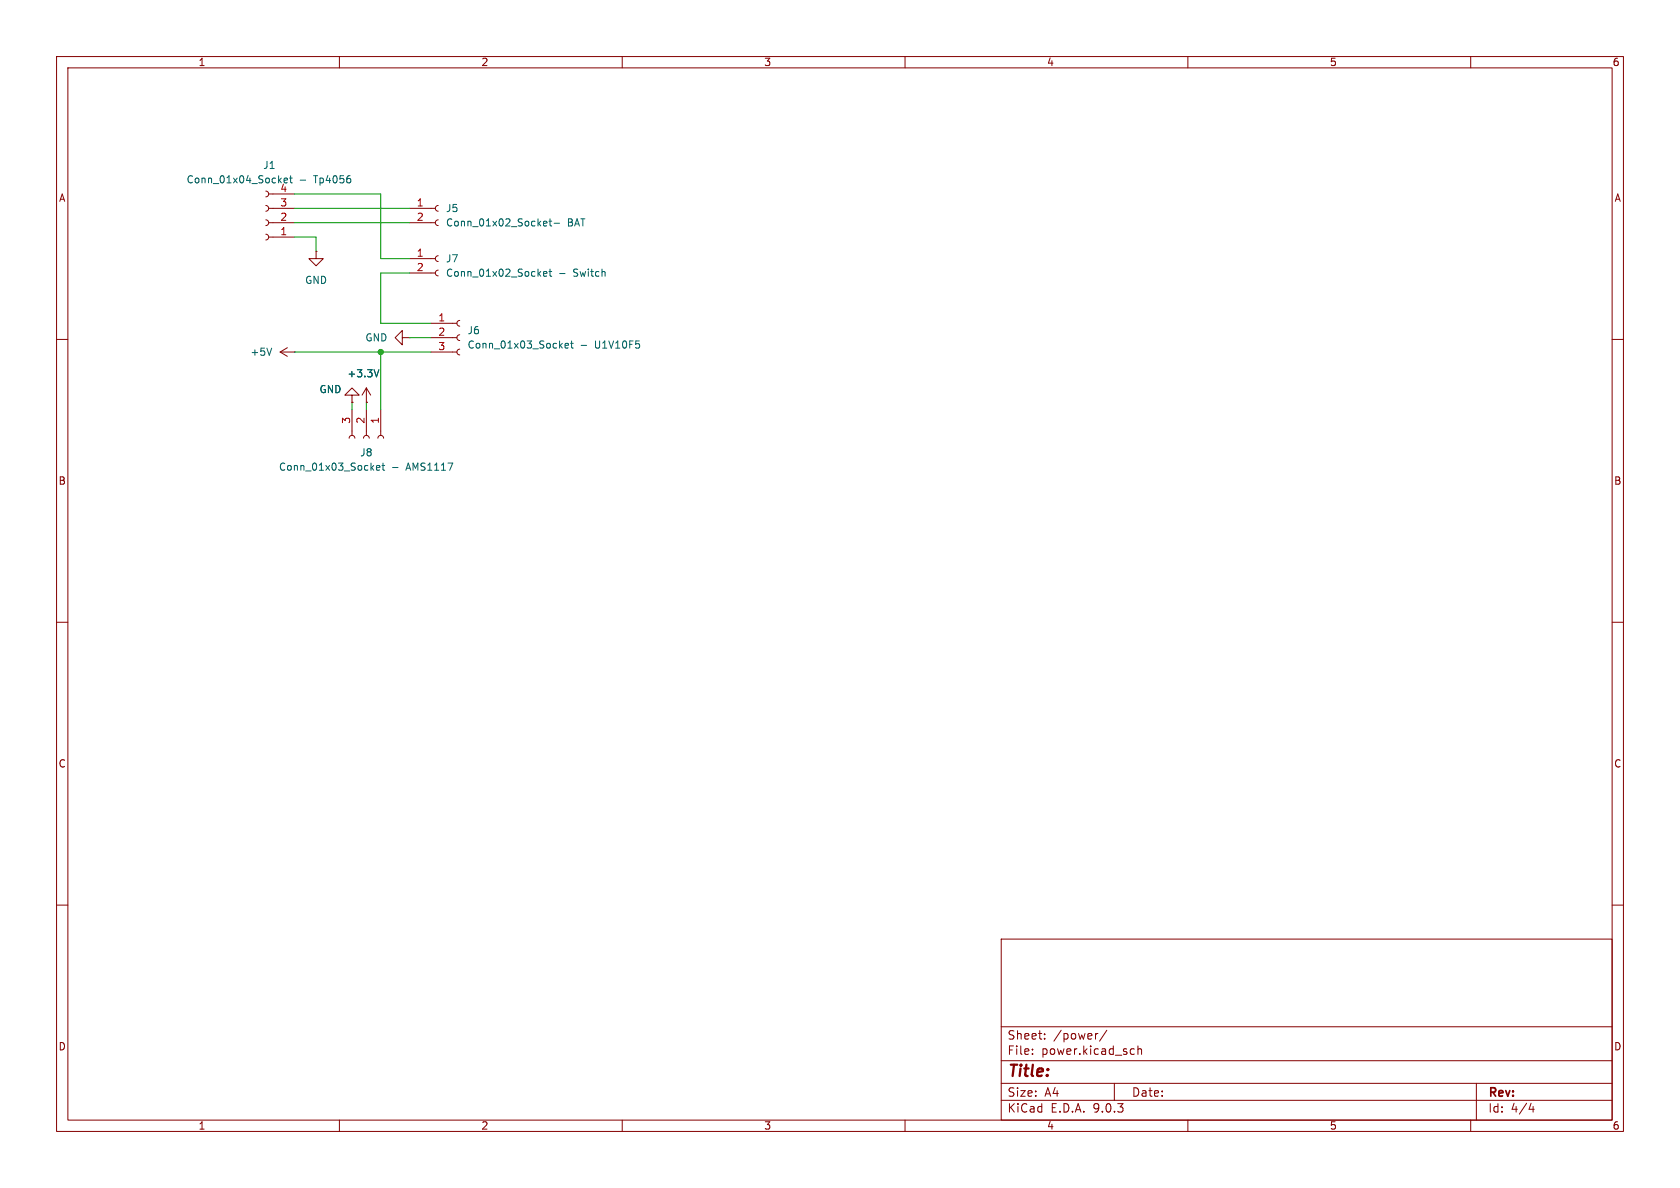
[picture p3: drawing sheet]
<svg xmlns="http://www.w3.org/2000/svg" width="297mm" height="210mm" viewBox="0 0 297 210" stroke-linecap="round" stroke-linejoin="round" font-family="sans-serif">
<g fill="none" stroke="#840000" stroke-width=".18">
<path d="M10 10h277v190h-277zM12 12h273v186h-273zM60 10v2M110 10v2M160 10v2M210 10v2M260 10v2M47 38.9l.3 .1 .2 .4-.2 .3-.3 .2M47 36.3l.3 .2 .2 .3-.2 .4-.3 .1M47 33.8l.3 .1 .2 .4-.2 .3-.3 .2M47.5 39.4h4.6M47.5 36.8h4.6"/>
<path d="M47.5 34.3h4.6M72.4 39.4h4.6M72.4 36.8h4.6M77.5 36.3l-.4 .2-.1 .3 .1 .4 .4 .1M77.5 38.9l-.4 .1-.1 .4 .1 .3 .4 .2M47 41.4l.3 .2 .2 .3-.2 .4-.3 .1M47.5 41.9h4.6M55.9 44.5v1.2h1.2l-1.2 1.3-1.3-1.3h1.3M55.9 44.5h.1M71.1 59.7v-1.3l-1.3 1.3 1.3 1.3v-1.3h1.3M72.4 59.7h.1M72.4 45.7h4.6"/>
<path d="M72.4 48.3h4.6M76.2 57.2h4.6M76.2 59.7h4.6M77.5 45.2l-.4 .2-.1 .3 .1 .4 .4 .1M77.5 47.8l-.4 .1-.1 .4 .1 .3 .4 .2M81.3 56.6l-.4 .2-.1 .4 .1 .3 .4 .2M81.3 59.2l-.4 .1-.1 .4 .1 .3 .4 .2M10 60h2M49.5 62.2l1.3 .8M49.5 62.2h2.6M50.8 61.5l-1.3 .7M52.1 62.2h.1"/>
<path d="M61.7 77.5l.2-.4 .3-.1 .4 .1 .1 .4M62.2 69.9h1.3l-1.3-1.3-1.2 1.3h1.2v1.2M62.2 71.1h.1M62.2 72.4v4.6M64.3 77.5l.1-.4 .4-.1 .3 .1 .2 .4M64.8 71.1h.1M64.8 68.6l-.8 1.3M64.8 68.6l.7 1.3M64.8 68.6v2.5M64.8 72.4v4.6M66.8 77.5l.1-.4 .4-.1 .4 .1 .1 .4M67.3 72.4v4.6"/>
<path d="M76.2 62.2h4.6M81.3 61.7l-.4 .2-.1 .3 .1 .4 .4 .1M285 60h2M10 110h2M285 110h2M10 160h2M177 166h108v32h-108zM285 160h2M60 198v2M110 198v2M160 198v2M177 194.5h108"/>
<path d="M177 191.5h108M177 187.5h108M177 181.5h108M182.5 186.3v.1M182.5 185.5v.1M184.7 183.6v.1M184.7 182.8v.1M194.1 182.7l-.3 .1M195.7 182.1l-1.3 2M197 191.5v3M200.1 185.4l.4 .1M200.5 186.3l-.4 .1"/>
<path d="M201.2 185.5l.2-.1 .3 .1 .1 .9M201.2 184.9v1.5M210 198v2M260 198v2M261 191.5v6.5M270.7 195l-.4 1.1h.9M271 195.6v1"/>
</g>
<g fill="none" stroke="#006464" stroke-width=".18">
<path d="M50.2 31.9l.6-.1v-.3h-.5v.8M51.2 31.5h.5M51.4 31.1v1l.3 .2M53.1 31.8h.9M96.3 39.1l.3 .1 .1 .2-.6 .1M96.6 39.9h-.3M97.1 39.1h.4M97.2 38.7v1.1l.3 .1M98 39.5h.9M96.1 48.4l.6-.1-.1-.2-.3-.1-.2 .2v.6h.5M97.1 48h.4M97.2 47.6v1.1l.3 .1"/>
<path d="M98.9 48.4h1M48 61.5l-.4 1.3M67 65.3l-.4 1.3M99.9 61.1l.6-.1-.1-.2-.3-.1-.2 .2 .1 .6h.4M100.9 60.7h.4M101 60.3v1.1l.3 .1M102.7 61.1h1M66.6 82.7l.6-.1-.1-.3h-.4l-.1 .2v.6h.5M67.5 82.3h.5M67.7 81.9v1l.3 .2M69.4 82.6h1"/>
</g>
<path d="M52.1 34.3h15.2v11.4h5.1M52.1 36.8h20.3M52.1 39.4h20.3M52.1 41.9h3.8v2.6M72.4 48.3h-5.1v8.9h8.9M72.4 59.7h3.8M52.1 62.2h24.1M62.2 71.1v1.3M64.8 71.1v1.3M67.3 62.2v10.2" fill="none" stroke="#009600" stroke-width=".18"/>
<circle cx="67.3" cy="62.2" r=".46" fill="#009600" stroke="#009600" stroke-width=".18"/>
<text font-size="2.8" fill="#840000" x="178" y="190.9">Title:</text>
<g font-size="2.1" fill="#840000">
<text x="178" y="184">Sheet:</text>
<text x="186.2" y="184">/power/</text>
<text x="178" y="186.7">File:</text>
<text x="184.1" y="186.7">power.kicad_sch</text>
<text x="178" y="196.9">KiCad</text>
<text x="178" y="194.1">Size:</text>
<text x="184.7" y="194.1">A4</text>
<text x="185.7" y="196.9">E.D.A.</text>
<text x="193.3" y="196.9">9.0.3</text>
<text x="200" y="194.1">Date:</text>
<text x="263" y="194.3">Rev:</text>
<text x="263" y="196.9">Id:</text>
<text x="267.1" y="196.9">4/4</text>
</g>
<g font-size="1.8" fill="#840000">
<text x="35" y="11.9">1</text>
<text x="85" y="11.9">2</text>
<text x="135" y="11.9">3</text>
<text x="185" y="11.9">4</text>
<text x="235" y="11.9">5</text>
<text x="285" y="11.9">6</text>
<text x="10.3" y="35.9">A</text>
<text x="285.3" y="35.9">A</text>
<text x="10.3" y="85.9">B</text>
<text x="285.3" y="85.9">B</text>
<text x="10.3" y="135.9">C</text>
<text x="285.3" y="135.9">C</text>
<text x="10.3" y="185.9">D</text>
<text x="285.3" y="185.9">D</text>
<text x="35" y="199.9">1</text>
<text x="85" y="199.9">2</text>
<text x="135" y="199.9">3</text>
<text x="185" y="199.9">4</text>
<text x="235" y="199.9">5</text>
<text x="285" y="199.9">6</text>
</g>
<g font-size="1.8" fill="#006464">
<text x="32.9" y="32.6">Conn_01x04_Socket</text>
<text x="46.4" y="30.1">J1</text>
<text x="49.5" y="34">4</text>
<text x="55.6" y="32.6">Tp4056</text>
<text x="78.7" y="37.7">J5</text>
<text x="78.7" y="40.2">Conn_01x02_Socket-</text>
<text x="100.3" y="40.2">BAT</text>
<text x="78.7" y="46.6">J7</text>
<text x="53.8" y="50.4">GND</text>
<text x="78.7" y="49.1">Conn_01x02_Socket</text>
<text x="101.5" y="49.1">Switch</text>
<text x="82.6" y="59.3">J6</text>
<text x="44.2" y="63.1">+5V</text>
<text x="64.5" y="60.6">GND</text>
<text x="82.6" y="61.8">Conn_01x03_Socket</text>
<text x="105.3" y="61.8">U1V10F5</text>
<text x="56.4" y="69.7">GND</text>
<text x="61.3" y="66.9">+3.3V</text>
<text x="49.2" y="83.4">Conn_01x03_Socket</text>
<text x="63.6" y="80.9">J8</text>
<text x="71.9" y="83.4">AMS1117</text>
</g>
<g font-size="1.8" fill="#a90000">
<text x="49.5" y="41.7">1</text>
<text x="49.5" y="39.1">2</text>
<text x="49.5" y="36.6">3</text>
<text x="73.6" y="36.6">1</text>
<text x="73.6" y="39.1">2</text>
<text x="73.6" y="45.5">1</text>
<text x="73.6" y="48">2</text>
<text x="77.4" y="56.9">1</text>
<text x="77.4" y="59.4">2</text>
<text x="77.4" y="62">3</text>
<text x="62" y="75" transform="rotate(-90 62 75)">3</text>
<text x="64.5" y="75" transform="rotate(-90 64.5 75)">2</text>
<text x="67.1" y="75" transform="rotate(-90 67.1 75)">1</text>
</g>
</svg>
